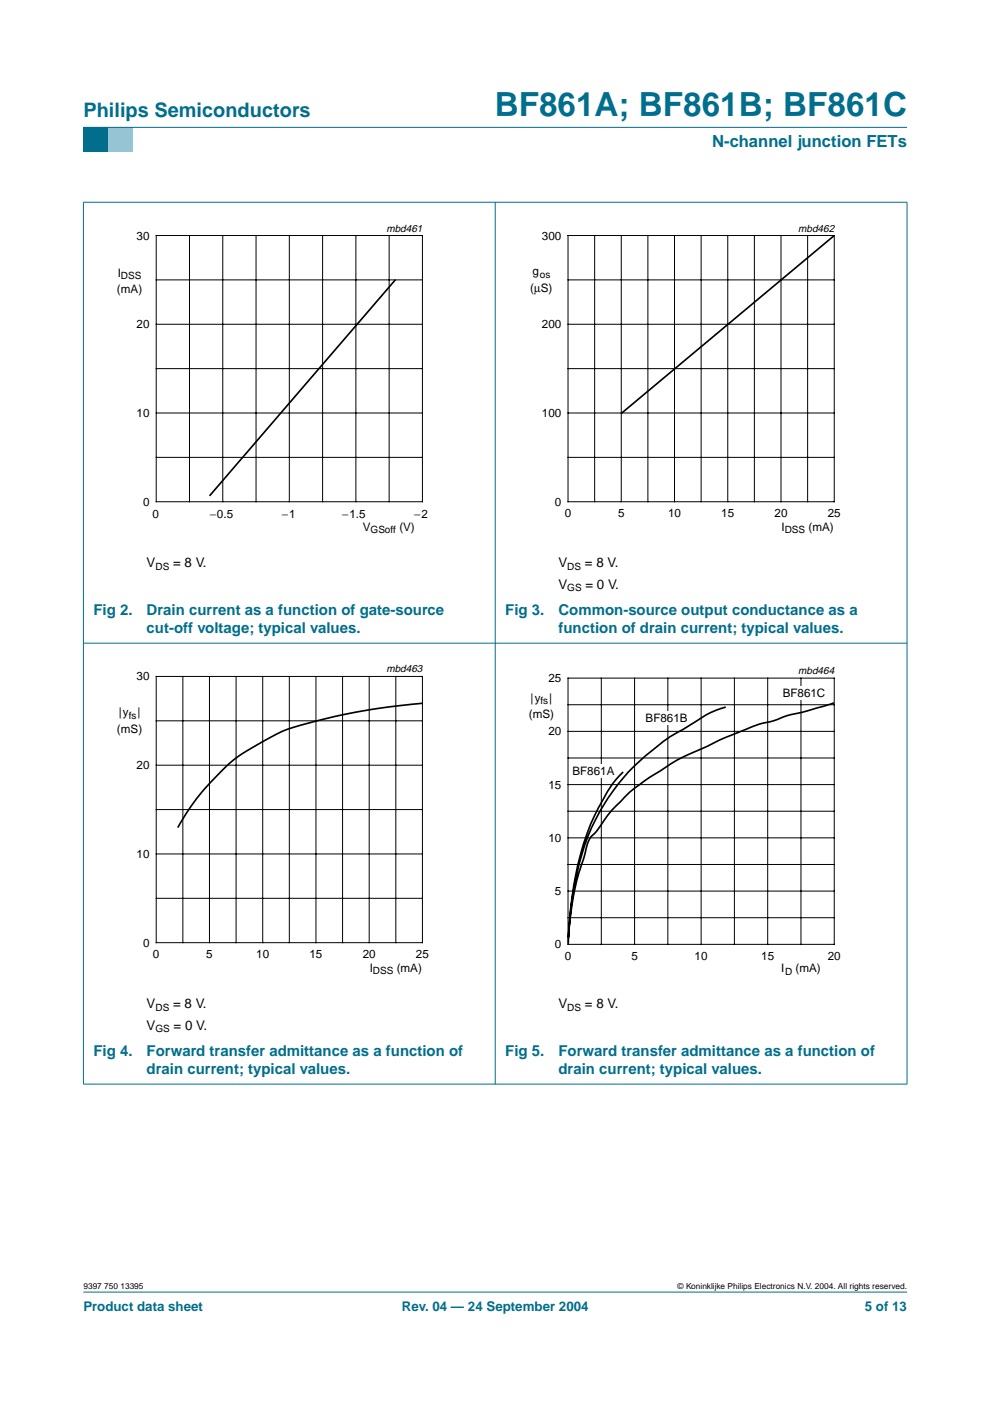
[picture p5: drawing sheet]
<svg xmlns="http://www.w3.org/2000/svg" width="210mm" height="297mm" viewBox="0 0 210 297" stroke-linecap="round" stroke-linejoin="round" font-family="sans-serif">
<path d="M17.7 273.9h174.6z" fill="#006e8c" stroke="#006e8c" stroke-width=".21"/>
<path d="M17.7 27h5.3v5.3h-5.3z" fill-rule="evenodd" fill="#006e8c"/>
<path d="M23 27h5.3v5.3h-5.3z" fill-rule="evenodd" fill="#96c4d6"/>
<g fill="#006e8c" stroke="#006e8c" stroke-width=".21">
<path d="M17.7 27h174.6z"/>
<path d="M17.7 42.9v186.9z"/>
<path d="M105 42.8v187.1z"/>
<path d="M192.3 42.9v186.9z"/>
<path d="M17.6 42.9h174.8z"/>
<path d="M17.6 136.4h174.8z"/>
<path d="M17.6 229.9h174.8z"/>
</g>
<path d="M20.4 47.1h81.9v66.3h-81.9zM107.7 47.1h81.9v66.3h-81.9zM20.4 140.6h81.9v66.3h-81.9zM107.7 141h81.9v66.3h-81.9z" fill="none" stroke="#fff" stroke-width=".21"/>
<g fill="none" stroke="#000" stroke-width=".21">
<path d="M33.1 49.9h56.5v56.5h-56.5zM33.1 59.3h56.5M40.2 49.9v56.5M47.2 49.9v56.5M54.3 49.9v56.5M61.3 49.9v56.5M68.4 49.9v56.5M75.5 49.9v56.5M82.5 49.9v56.5M120.4 49.9h56.5v56.5h-56.5zM120.4 59.3h56.5M126.1 49.9v56.5"/>
<path d="M131.7 49.9v56.5M137.4 49.9v56.5M143 49.9v56.5M148.7 49.9v56.5M154.3 49.9v56.5M159.9 49.9v56.5M165.6 49.9v56.5M171.2 49.9v56.5M33.1 68.8h56.5M33.1 78.2h56.5M120.4 68.8h56.5M120.4 78.2h56.5"/>
<path d="M33.1 87.6h56.5M33.1 97h56.5M120.4 87.6h56.5M120.4 97h56.5M33.1 143.4h56.5v56.5h-56.5zM33.1 152.8h56.5M38.8 143.4v56.5M44.4 143.4v56.5M50.1 143.4v56.5M55.7 143.4v56.5M61.3 143.4v56.5M67 143.4v56.5"/>
<path d="M72.6 143.4v56.5M78.3 143.4v56.5M83.9 143.4v56.5M120.4 143.8h56.5v56.4h-56.5zM120.4 149.4h56.5M120.4 155.1h56.5M127.5 143.8v56.4M134.5 143.8v56.4M141.6 143.8v56.4M148.7 143.8v56.4M155.7 143.8v56.4M162.8 143.8v56.4"/>
<path d="M169.8 143.8v56.4M33.1 162.2h56.5M33.1 171.6h56.5M120.4 160.7h56.5M120.4 172h56.5M120.4 166.4h56.5M120.4 177.6h56.5M33.1 181.1h56.5M33.1 190.5h56.5M120.4 183.3h56.5M120.4 194.6h56.5M120.4 188.9h56.5"/>
</g>
<path d="M83.9 59.3l-39.5 45.8M176.9 49.9l-45.1 37.7M89.5 149.1l-7.2 .8-5.3 .8-5.6 1.1-6.2 1.6a31.4 31.4 0 0 0-10.7 4.5 31.6 31.6 0 0 0-9.9 8l-3.7 4.5-3.2 5.1M153.9 149.9l-2 .7a17.6 17.6 0 0 0-4.2 2.2l-2.9 1.9a43.1 43.1 0 0 0-11.6 9 46.7 46.7 0 0 0-11.7 25.7l-.5 4-.5 5.3M176.8 149l-6.8 2-3.1 .7a22.9 22.9 0 0 1-5.9 1.8l-7.1 2.8-4 2a45.5 45.5 0 0 0-11 5.8 33.9 33.9 0 0 0-8.3 6.8 29.8 29.8 0 0 0-4.2 5.4l-.4 .5a4.2 4.2 0 0 0-1.7 3l-.2 1a62.3 62.3 0 0 0-3.6 18.1M132.1 163.7a19.3 19.3 0 0 0-4.2 5.8 53.2 53.2 0 0 0-6.6 20.7l-.5 4.2-.3 5.7" fill="none" stroke="#000" stroke-width=".35"/>
<g fill="#fff">
<path d="M166.4 145.5h7.8v2.8h-7.8z"/>
<path d="M137.7 150.8h7.9v2.9h-7.9z"/>
<path d="M122 162.1h7.9v2.8h-7.9z"/>
</g>
<text font-size="7.1" fill="#006e8c" x="104.9" y="24.7">BF861A; BF861B; BF861C</text>
<text font-size="4.2" fill="#006e8c" x="17.7" y="24.9">Philips Semiconductors</text>
<text font-size="3.5" fill="#006e8c" x="151" y="31.1">N-channel junction FETs</text>
<g font-size="3.2" fill="#006e8c">
<text x="19.8" y="130.4">Fig 2.</text>
<text x="31.1" y="130.4">Drain current as a function of gate-source</text>
<text x="107.1" y="130.4">Fig 3.</text>
<text x="118.4" y="130.4">Common-source output conductance as a</text>
<text x="31.1" y="134.2">cut-off voltage; typical values.</text>
<text x="118.4" y="134.2">function of drain current; typical values.</text>
<text x="19.8" y="223.9">Fig 4.</text>
<text x="31.1" y="227.7">drain current; typical values.</text>
<text x="31.1" y="223.9">Forward transfer admittance as a function of</text>
<text x="107.1" y="223.9">Fig 5.</text>
<text x="118.4" y="227.7">drain current; typical values.</text>
<text x="118.4" y="223.9">Forward transfer admittance as a function of</text>
</g>
<g font-size="2.8">
<text x="31.1" y="120.3">V</text>
<text x="36.7" y="120.3">= 8 V.</text>
<text x="118.4" y="124.8">V</text>
<text x="118.4" y="120.3">V</text>
<text x="124" y="120.3">= 8 V.</text>
<text x="124.1" y="124.8">= 0 V.</text>
<text x="31.1" y="213.7">V</text>
<text x="36.7" y="213.7">= 8 V.</text>
<text x="118.4" y="213.7">V</text>
<text x="124" y="213.7">= 8 V.</text>
<text x="31.1" y="218.3">V</text>
<text x="36.8" y="218.3">= 0 V.</text>
</g>
<g font-size="2.8" fill="#006e8c">
<text x="17.7" y="278">Product data sheet</text>
<text x="85.2" y="278">Rev. 04 — 24 September 2004</text>
<text x="183.4" y="278">5 of 13</text>
</g>
<g font-size="2.5">
<text x="29" y="50.8">30</text>
<text x="114.9" y="50.8">300</text>
<text x="25" y="58.7">I</text>
<text x="112.9" y="58.4">g</text>
<text x="24.8" y="62.2">(mA)</text>
<text x="112.4" y="61.9">(µS)</text>
<text x="29" y="69.6">20</text>
<text x="114.9" y="69.6">200</text>
<text x="29" y="88.4">10</text>
<text x="114.9" y="88.4">100</text>
<text x="30.3" y="107.2">0</text>
<text x="117.7" y="107.2">0</text>
<text x="32.4" y="109.8">0</text>
<text x="44.5" y="109.8">−0.5</text>
<text x="59.7" y="109.8">−1</text>
<text x="72.5" y="109.8">−1.5</text>
<text x="76.9" y="112.6">V</text>
<text x="84.7" y="112.6">(V)</text>
<text x="87.8" y="109.8">−2</text>
<text x="119.7" y="109.7">0</text>
<text x="131" y="109.7">5</text>
<text x="141.6" y="109.7">10</text>
<text x="152.9" y="109.7">15</text>
<text x="164.2" y="109.7">20</text>
<text x="165.7" y="112.6">I</text>
<text x="171.4" y="112.6">(mA)</text>
<text x="175.5" y="109.7">25</text>
<text x="29" y="144.3">30</text>
<text x="112.5" y="148.8">|y</text>
<text x="116.3" y="144.6">25</text>
<text x="116.5" y="148.8">|</text>
<text x="165.9" y="147.8">BF861C</text>
<text x="24.8" y="155.4">(mS)</text>
<text x="25.2" y="151.9">|y</text>
<text x="29.1" y="151.9">|</text>
<text x="112.1" y="152.3">(mS)</text>
<text x="116.3" y="155.9">20</text>
<text x="136.9" y="153.1">BF861B</text>
<text x="29" y="163.1">20</text>
<text x="116.3" y="167.2">15</text>
<text x="121.4" y="164.4">BF861A</text>
<text x="116.3" y="178.5">10</text>
<text x="29" y="181.9">10</text>
<text x="117.7" y="189.8">5</text>
<text x="30.3" y="200.7">0</text>
<text x="32.4" y="203.2">0</text>
<text x="43.7" y="203.2">5</text>
<text x="54.3" y="203.2">10</text>
<text x="65.6" y="203.2">15</text>
<text x="76.9" y="203.2">20</text>
<text x="88.2" y="203.2">25</text>
<text x="117.7" y="201.1">0</text>
<text x="119.7" y="203.6">0</text>
<text x="133.9" y="203.6">5</text>
<text x="147.3" y="203.6">10</text>
<text x="161.4" y="203.6">15</text>
<text x="175.5" y="203.6">20</text>
<text x="78.4" y="206">I</text>
<text x="84.1" y="206">(mA)</text>
<text x="165.6" y="206.1">I</text>
<text x="168.7" y="206.1">(mA)</text>
</g>
<g font-size="2.2">
<text x="81.9" y="49.1">mbd461</text>
<text x="169.2" y="49.1">mbd462</text>
<text x="81.9" y="142.6">mbd463</text>
<text x="169.2" y="142.9">mbd464</text>
</g>
<g font-size="2.1">
<text x="25.6" y="59.2">DSS</text>
<text x="114.5" y="58.9">os</text>
<text x="78.6" y="113.1">GSoff</text>
<text x="166.4" y="113.1">DSS</text>
<text x="33" y="120.8">DS</text>
<text x="120.3" y="120.8">DS</text>
<text x="120.3" y="125.4">GS</text>
<text x="114.6" y="149.3">fs</text>
<text x="27.3" y="152.4">fs</text>
<text x="79.1" y="206.5">DSS</text>
<text x="166.5" y="206.6">D</text>
<text x="33" y="214.3">DS</text>
<text x="120.3" y="214.3">DS</text>
<text x="33" y="218.8">GS</text>
</g>
<g font-size="1.8">
<text x="17.7" y="273.4">9397 750 13395</text>
<text x="143.7" y="273.4">© Koninklijke Philips Electronics N.V. 2004. All rights reserved.</text>
</g>
</svg>
